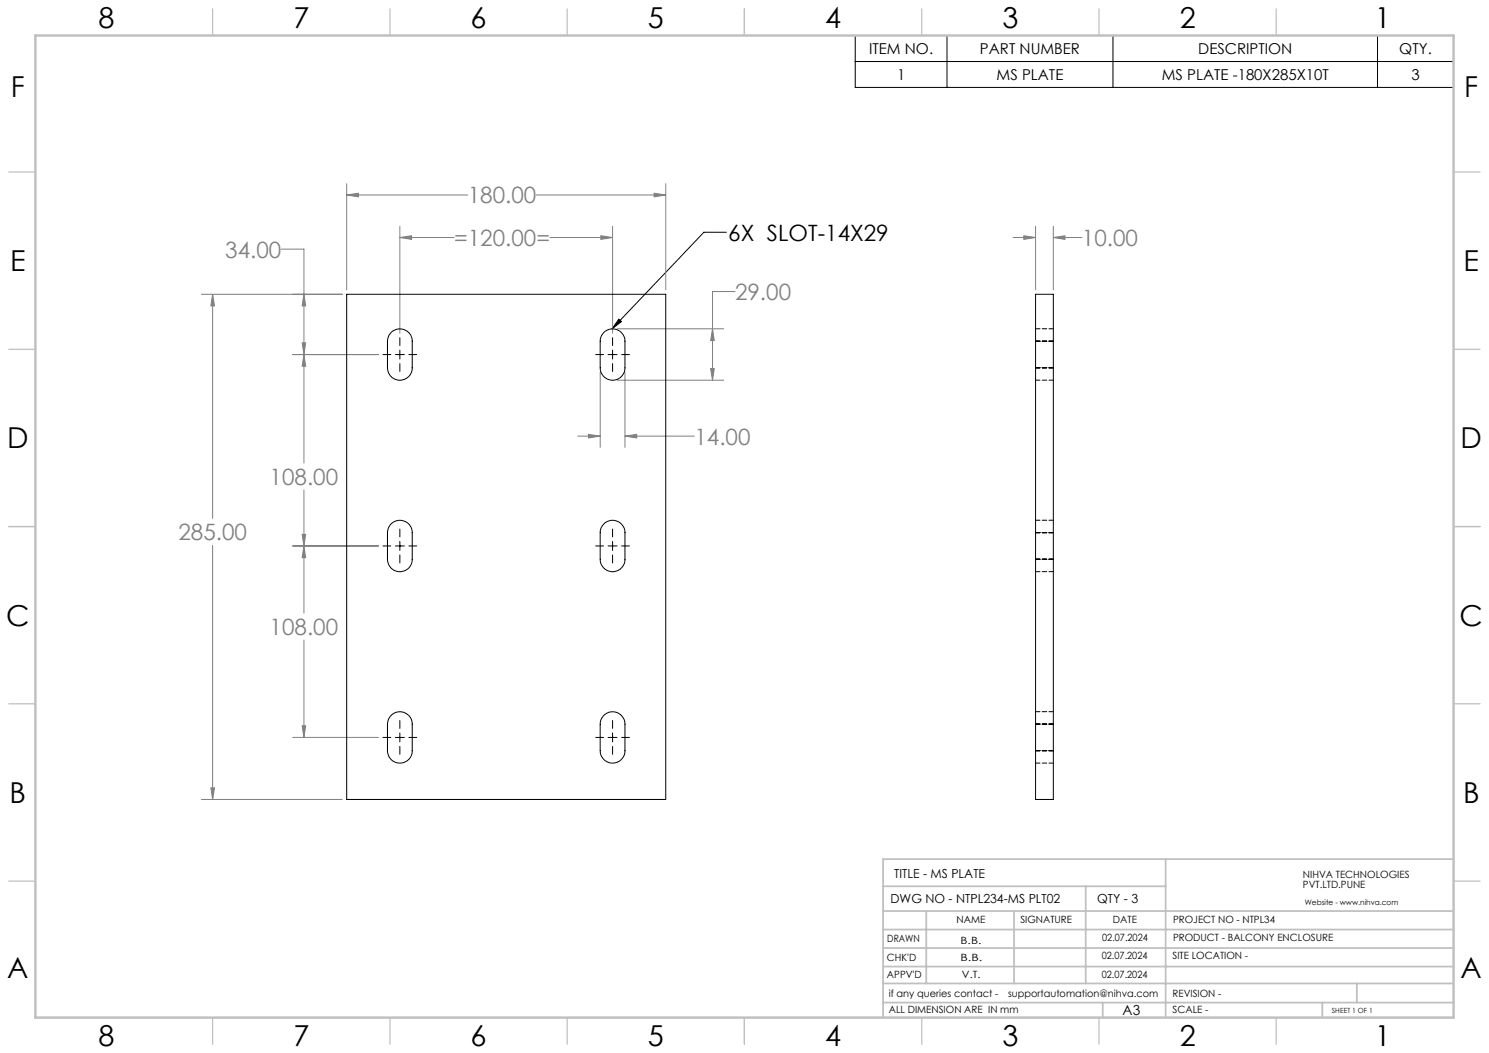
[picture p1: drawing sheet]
<svg xmlns="http://www.w3.org/2000/svg" width="420mm" height="297mm" viewBox="0 0 420 297" stroke-linecap="round" stroke-linejoin="round" font-family="sans-serif">
<g fill="none" stroke="#000" stroke-width=".28">
<path d="M241.2 10h168.8v14.7h-168.8zM241.2 17.4h168.8M267.1 10v14.7M313.9 10v14.7M388.5 10v14.7M204.9 65.5h-6.4l-25.9 27.2M112.8 95.2v2.3M112.8 98.7v2.6M172.8 95.2v2.3M172.8 98.7v2.6M174.6 90l.7 .7-2.7 2zM108 100h2.2"/>
<path d="M111.5 100h2.6M112.8 102.5v2.3M115.3 100h2.2M168 100h2.3M171.5 100h2.6M172.8 102.5v2.3M175.3 100h2.3M108 154h2.2M111.5 154h2.6M112.8 149.2v2.2M112.8 152.7v2.6M112.8 156.5v2.3"/>
<path d="M115.3 154h2.2M168 154h2.3M171.5 154h2.6M172.8 149.2v2.2M172.8 152.7v2.6M172.8 156.5v2.3M175.3 154h2.3M108 208h2.2M111.5 208h2.6M112.8 203.2v2.3M112.8 206.7v2.6M112.8 210.5v2.3"/>
<path d="M115.3 208h2.2M168 208h2.3M171.5 208h2.6M172.8 203.2v2.3M172.8 206.7v2.6M172.8 210.5v2.3M175.3 208h2.3"/>
</g>
<g fill="none" stroke="#808080" stroke-width=".28">
<path d="M97.8 55l3.3-.5v1zM97.8 51.8v29.9M97.8 55h34.1M151.3 55h36.5M184.5 54.5l3.3 .5-3.3 .5zM187.8 51.8v29.9M79.4 70.3h6.3v60.3M112.8 67l3.3-.5v1zM112.8 63.8v30.2M112.8 67h15.3M155.1 67h17.7M169.5 66.5l3.3 .5-3.3 .5z"/>
<path d="M172.8 63.8v30.2M285.8 67h6.3M288.8 66.5l3.3 .5-3.3 .5zM292.1 63.8v17.9M297.1 67l3.3-.5v1zM297.1 67h8.1M297.1 63.8v17.9M56.8 83h39.7M60 83l.5 3.3h-1zM60 83v63.2M85.2 96.7h1l-.5 3.3zM85.7 83l.5 3.3h-1z"/>
<path d="M174.1 92.7h30.1M201 92.7l.5 3.4h-1.1zM207.3 82.2h-6.3v25M82.5 100h24.3M85.7 100l.5 3.3h-1zM169.3 105v21.2M174.1 107.2h30.1M176.3 105v21.2M200.4 104h1.1l-.5 3.2zM85.7 138.2v34.7M162.9 123h6.4M166 122.5l3.3 .5-3.3 .5z"/>
<path d="M176.3 123l3.3-.5v1zM176.3 123h19.6M60 153.8v71.7M82.5 154h24.3M85.2 150.7h1l-.5 3.3zM85.7 154l.5 3.3h-1zM85.7 180.5v27.5M82.5 208h24.3M85.2 204.7h1l-.5 3.3zM56.8 225.5h39.7M59.5 222.2h1l-.5 3.3z"/>
</g>
<g fill="none" stroke="#c0c0c0" stroke-width=".35">
<path d="M60 2.5v7.5M110 2.5v7.5M160 2.5v7.5M210 2.5v7.5M260 2.5v7.5M310 2.5v7.5M360 2.5v7.5M2.5 48.5h7.5M410 48.5h7.5M2.5 98.5h7.5M410 98.5h7.5M2.5 148.5h7.5"/>
<path d="M410 148.5h7.5M2.5 198.5h7.5M410 198.5h7.5M2.5 248.5h7.5M410 248.5h7.5M60 287v7.5M110 287v7.5M160 287v7.5M210 287v7.5M260 287v7.5M310 287v7.5M360 287v7.5"/>
</g>
<g fill="none" stroke="#c0c0c0" stroke-width=".5">
<path d="M249.1 257h160.9M249.1 250h79.7M261.3 257v20.4M286 257v20.4M306.2 250v27.4M328.8 242.3v44.7M410 242.3h-160.9v44.7M249.1 272.6h160.9M249.1 267.4h160.9M249.1 262.2h160.9M249.1 277.4h160.9M382.7 277.4v5.4"/>
<path d="M249.1 282.8h160.9M311 282.8v4.2M373 282.8v4.2"/>
</g>
<path d="M10 10h400v277h-400z" fill="none" stroke="#c0c0c0" stroke-width=".7"/>
<path d="M174.6 90l.7 .7-2.7 2z" fill="#000"/>
<path d="M184.5 54.5l3.3 .5-3.3 .5zM97.8 55l3.3-.5v1zM60 83l.5 3.3h-1zM59.5 222.2h1l-.5 3.3zM112.8 67l3.3-.5v1zM169.5 66.5l3.3 .5-3.3 .5zM85.2 96.7h1l-.5 3.3zM85.7 83l.5 3.3h-1zM85.7 100l.5 3.3h-1zM85.2 150.7h1l-.5 3.3zM85.7 154l.5 3.3h-1zM85.2 204.7h1l-.5 3.3zM201 92.7l.5 3.4h-1.1zM200.4 104h1.1l-.5 3.2zM176.3 123l3.3-.5v1zM166 122.5l3.3 .5-3.3 .5zM288.8 66.5l3.3 .5-3.3 .5zM297.1 67l3.3-.5v1z" fill="#808080"/>
<path d="M97.8 83h90v142.5h-90zM110.7 93.4a3.5 3.5 0 0 1 5.6 2.8v7.5a3.5 3.5 0 0 1-3.5 3.6 3.5 3.5 0 0 1-3.5-3.6v-7.5a3.7 3.7 0 0 1 1.4-2.8zM170.2 93.9a3.5 3.5 0 0 1 3.8-.9 3.5 3.5 0 0 1 2.3 3.2v7.5a3.5 3.5 0 0 1-3.5 3.6 3.5 3.5 0 0 1-3.5-3.6v-7.5a3.2 3.2 0 0 1 .9-2.3zM292.1 83h5v142.5h-5zM110.2 147.9a3.5 3.5 0 0 1 3.8-.9 3.5 3.5 0 0 1 2.3 3.2v7.6a3.5 3.5 0 0 1-3.5 3.5 3.5 3.5 0 0 1-3.5-3.5v-7.6a3.6 3.6 0 0 1 .9-2.3zM170.2 147.9a3.5 3.5 0 0 1 3.9-.9 3.5 3.5 0 0 1 2.2 3.2v7.6a3.5 3.5 0 0 1-3.5 3.5 3.5 3.5 0 0 1-3.5-3.5v-7.6a3.2 3.2 0 0 1 .9-2.3zM110.2 201.9a3.5 3.5 0 0 1 3.9-.9 3.5 3.5 0 0 1 2.2 3.3v7.4a3.5 3.5 0 0 1-3.5 3.5 3.5 3.5 0 0 1-3.5-3.5v-7.4a3.6 3.6 0 0 1 .9-2.4zM170.2 201.9a3.5 3.5 0 0 1 3.9-.9 3.5 3.5 0 0 1 2.2 3.3v7.4a3.5 3.5 0 0 1-3.5 3.5 3.5 3.5 0 0 1-3.5-3.5v-7.4a3.2 3.2 0 0 1 .9-2.4z" fill="none" stroke="#000" stroke-width=".28"/>
<path d="M297.1 96.2h-5M297.1 92.7h-5M292.1 107.2h5M297.1 103.7h-5M297.1 150.2h-5M297.1 157.7h-5M297.1 146.7h-5M292.1 161.2h5M292.1 215.2h5M297.1 211.7h-5M297.1 204.2h-5M297.1 200.7h-5" fill="none" stroke="#000" stroke-width=".28" stroke-dasharray="1.3 .6"/>
<g font-size="8.1">
<text x="27.8" y="8">8</text>
<text x="82.8" y="8">7</text>
<text x="132.8" y="8">6</text>
<text x="182.8" y="8">5</text>
<text x="232.8" y="8">4</text>
<text x="282.8" y="8">3</text>
<text x="332.8" y="8">2</text>
<text x="387.8" y="8">1</text>
<text x="3" y="27.2">F</text>
<text x="413" y="27.2">F</text>
<text x="2.8" y="76.5">E</text>
<text x="412.8" y="76.5">E</text>
<text x="2" y="126.5">D</text>
<text x="412" y="126.5">D</text>
<text x="1.7" y="176.5">C</text>
<text x="411.7" y="176.5">C</text>
<text x="2.7" y="226.5">B</text>
<text x="412.7" y="226.5">B</text>
<text x="2" y="275.7">A</text>
<text x="412" y="275.7">A</text>
<text x="27.8" y="295">8</text>
<text x="82.8" y="295">7</text>
<text x="132.8" y="295">6</text>
<text x="182.8" y="295">5</text>
<text x="232.8" y="295">4</text>
<text x="282.8" y="295">3</text>
<text x="332.8" y="295">2</text>
<text x="387.8" y="295">1</text>
</g>
<g font-size="6.3" fill="#808080">
<text x="132" y="57.4">180.00</text>
<text x="128.1" y="69.4">=120.00=</text>
<text x="305.2" y="69.4">10.00</text>
<text x="63.6" y="72.7">34.00</text>
<text x="207.3" y="84.6">29.00</text>
<text x="195.9" y="125.4">14.00</text>
<text x="76.1" y="136.8">108.00</text>
<text x="50.3" y="152.4">285.00</text>
<text x="76.1" y="179.1">108.00</text>
</g>
<text font-size="6.3" x="205.4" y="68">6X SLOT-14X29</text>
<g font-size="4.2">
<text x="245.1" y="15.2">ITEM NO.</text>
<text x="276.4" y="15.2">PART NUMBER</text>
<text x="338" y="15.2">DESCRIPTION</text>
<text x="394.7" y="15.2">QTY.</text>
<text x="253" y="22.5">1</text>
<text x="281.1" y="22.5">MS PLATE</text>
<text x="327.7" y="22.5">MS PLATE -180X285X10T</text>
<text x="398.1" y="22.5">3</text>
</g>
<text font-size="3.9" x="316.7" y="286.4">A3</text>
<g font-size="3.5">
<text x="252.2" y="247.7">TITLE - MS PLATE</text>
<text x="251.2" y="254.8">DWG NO - NTPL234-MS PLT02</text>
<text x="309.5" y="254.8">QTY - 3</text>
</g>
<g font-size="2.8">
<text x="367.5" y="247.7">NIHVA TECHNOLOGIES</text>
<text x="367.5" y="250.5">PVT.LTD.PUNE</text>
<text x="269.8" y="260.4">NAME</text>
<text x="287.8" y="260.4">SIGNATURE</text>
<text x="313.9" y="260.5">DATE</text>
<text x="330.9" y="260.5">PROJECT NO - NTPL34</text>
<text x="250.3" y="265.7">DRAWN</text>
<text x="270.9" y="266.1">B.B.</text>
<text x="310.9" y="265.5">02.07.2024</text>
<text x="330.9" y="265.5">PRODUCT - BALCONY ENCLOSURE</text>
<text x="250.2" y="271.1">CHK'D</text>
<text x="250.2" y="275.8">APPV'D</text>
<text x="270.9" y="271.1">B.B.</text>
<text x="271.3" y="275.8">V.T.</text>
<text x="310.8" y="270.6">02.07.2024</text>
<text x="310.8" y="275.8">02.07.2024</text>
<text x="330.7" y="270.6">SITE LOCATION -</text>
<text x="250.7" y="281.1">if any queries contact -</text>
<text x="284.3" y="281.1">supportautomation@nihva.com</text>
<text x="330.7" y="281.1">REVISION -</text>
<text x="250.7" y="285.6">ALL DIMENSION ARE IN mm</text>
<text x="330.7" y="285.6">SCALE -</text>
</g>
<text font-size="2.1" x="368.1" y="255.1">Website - www.nihva.com</text>
<text font-size="2" x="375.7" y="285.6">SHEET 1 OF 1</text>
</svg>
